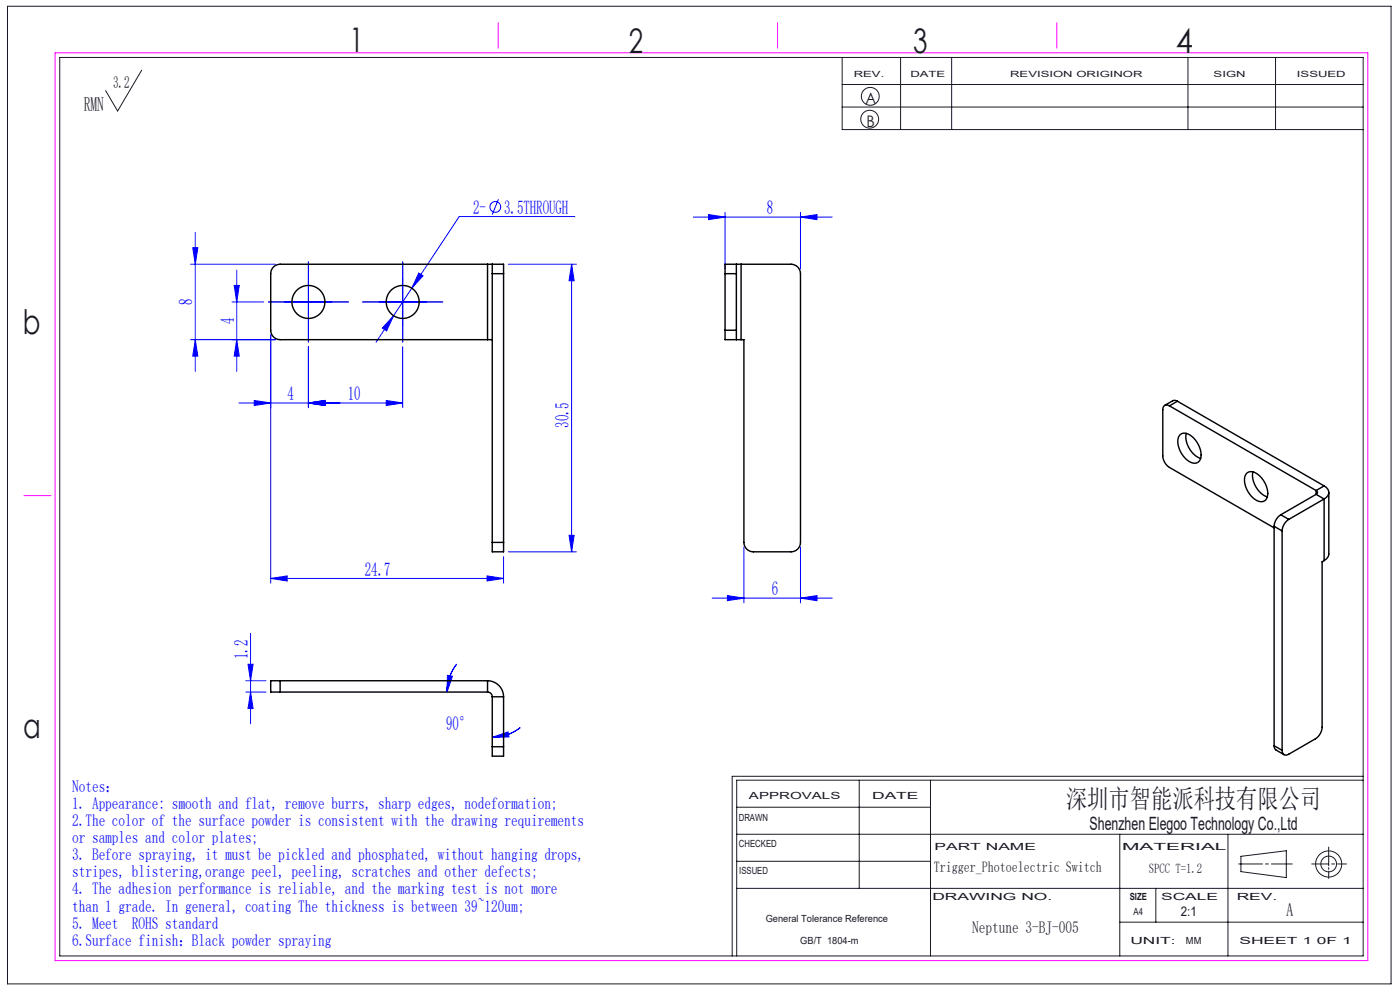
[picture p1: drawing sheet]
<svg xmlns="http://www.w3.org/2000/svg" width="297mm" height="210mm" viewBox="0 0 297 210" stroke-linecap="round" stroke-linejoin="round" font-family="sans-serif">
<g fill="none" stroke="#191924" stroke-width=".21">
<path d="M1.6 1.3h293.5v207.4h-293.5zM12.7 12.2h276.5v190.6h-276.5zM30.1 14.9l-5.1 8.6-2.6-4.3M178.7 12.2v15.3h110.5M178.7 17.9h110.5M191.1 12.2v15.3M201.9 12.2v15.3M252 12.2v15.3M270.6 12.2v15.3M178.7 22.7h110.5M156.3 177h132.9M156.3 171.2h41.1"/>
<path d="M182.3 165.5v22.9M197.4 165.5v37.3M237.6 177v25.8M260.5 177v25.8M281.9 179.7v4M289.2 165.5h-132.9v37.3M289.2 164.7h-133.9v38.1M156.3 188.4h132.9M156.3 182.7h41.1M237.6 195.6h51.6M245.2 188.4v7.2M262.8 183.3h5"/>
<path d="M263.3 181.6l9.6-1.1v5.7l-9.6-1.3zM268.5 183.3h.6M269.7 183.3h4.4M278.3 183.3h3.6M281.9 184v.4M281.9 184.8v1.5M282.5 183.3h.6M283.8 183.3h1.9"/>
<circle cx="184.5" cy="25.3" r="1.89"/>
<circle cx="184.6" cy="20.4" r="1.89"/>
<circle cx="281.9" cy="183.3" r="1.67"/>
<circle cx="281.9" cy="183.3" r="2.77"/>
</g>
<path d="M11.7 11.2h278.5v192.6h-278.5zM105.7 4.8v5.4M165 4.8v5.4M224.2 4.8v5.4M5.1 105.1h5.7" fill="none" stroke="#f0f" stroke-width=".21"/>
<g fill="none" stroke="#00f" stroke-width=".21">
<path d="M40.4 56.1h18M40.9 52.6h1.1l-.6 3.5zM41.4 49.3v29.5M50.2 57.3v21.5M65.4 59.1v10M85.4 59.1v10M88.8 57.9l.9 .6-2.3 2.6zM105.7 42.3l-1.3 3.2M107.8 56.1h14.5M121.3 56.1v61M121.3 56.1l.5 3.5h-1.1zM121.9 45.9h-24.5l-17.6 26.7"/>
<path d="M147.1 46.1h29.4M150.3 45.5l3.5 .6-3.5 .5zM153.8 45.1v12M169.8 46.1l3.5-.6v1.1zM169.8 45.1v12M40.4 72.1h18M41.4 72.1l.6 3.5h-1.1zM49.2 64.1h6.7M49.7 60.6h1.1l-.6 3.5zM50.2 72.1l.6 3.5h-1.1zM57.4 71.1v52.6M60.4 64.1h10"/>
<path d="M65.4 73.6v12.9M80.4 64.1h10M83.5 67l-1.5 3.2-.9-.6zM85.4 73.6v12.9M50.7 85.5h34.7M53.9 84.9l3.5 .6-3.5 .5zM65.4 85.5l3.5-.6v1.1zM81.9 84.9l3.5 .6-3.5 .5zM106.8 118.1v5.6M107.8 117.1h14.5M120.7 113.6h1.1l-.5 3.5zM157.8 116.1v11.8"/>
<path d="M169.8 116.1v11.8M53.2 134.4v19.1M57.4 122.7l3.5-.5v1zM57.4 122.7h49.4M103.3 122.2l3.5 .5-3.5 .5zM151.1 126.9h25.4M154.3 126.3l3.5 .6-3.5 .5zM169.8 126.9l3.5-.6v1.1zM52.2 146.8h4.2M52.2 144.4h4.2M52.6 140.9h1.1l-.5 3.5zM53.2 146.8l.5 3.5h-1.1z"/>
<path d="M94.9 143.3l1.1 .1-1.2 3.4zM96.9 140.9a9.6 9.6 0 0 0-2.1 5.9M104.4 156.4l3.4-1.1 .2 1zM110.4 154.3a9.6 9.6 0 0 1-6 2.1"/>
<circle cx="105.1" cy="43.9" r="1.14"/>
</g>
<path d="M65.4 59.1v-3.5M85.4 59.1v-3.5M60.4 64.1h-3.5M65.4 69.1v3.5M70.4 64.1h3.5M80.4 64.1h-3.5M85.4 69.1v3.5M90.4 64.1h3.5" fill="none" stroke="#00f" stroke-width=".21" stroke-dasharray="30.5 1.3 1.3 1.3"/>
<g fill="#00f">
<path d="M65.4 85.5l3.5-.6v1.1zM81.9 84.9l3.5 .6-3.5 .5zM53.9 84.9l3.5 .6-3.5 .5zM65.4 85.5l3.5-.6v1.1zM83.5 67l-2.4 2.6 .9 .6zM88.8 57.9l-1.4 3.2 2.3-2.6zM154.3 126.3l3.5 .6-3.5 .5zM169.8 126.9l3.5-.6v1.1zM150.3 45.5l3.5 .6-3.5 .5zM169.8 46.1l3.5-.6v1.1zM94.9 143.3l1.1 .1-1.2 3.4zM104.4 156.4l3.4-1.1 .2 1z"/>
<path d="M57.4 122.7l3.5-.5v1zM103.3 122.2l3.5 .5-3.5 .5z"/>
<path d="M120.7 113.6h1.1l-.5 3.5zM121.3 56.1l.5 3.5h-1.1zM53.2 146.8l.5 3.5h-1.1zM52.6 140.9h1.1l-.5 3.5z"/>
<path d="M40.9 52.6h1.1l-.6 3.5zM41.4 72.1l.6 3.5h-1.1zM49.7 60.6h1.1l-.6 3.5zM50.2 72.1l.6 3.5h-1.1z"/>
</g>
<g fill="none" stroke="#000" stroke-width=".3">
<path d="M103.4 56.1h1M103.4 56.1h-44a2 2 0 0 0-2 2v12a2 2 0 0 0 2 2h44M103.4 56.1v16M104.4 56.1h2.4v2M104.4 56.1v2M104.4 58.1h2.4M104.4 58.1v57M106.8 58.1v57M153.8 58.1h2.4M153.8 58.1v12M156.2 56.1v2M156.2 56.1h-2.4v2"/>
<path d="M156.2 56.1h1M156.2 58.1v12M157.2 56.1h10.6a2 2 0 0 1 2 2v57a2 2 0 0 1-2 2h-8a2 2 0 0 1-2-2v-43h-.6M157.2 56.1v16M103.4 72.1h1M153.8 70.1v2h2.4M153.8 70.1h2.4M156.2 70.1v2M156.2 72.1h1M248.1 86.1a.86 .86 0 0 0-1-.1 .86 .86 0 0 0-.4 .9v9.8a3.1 3.1 0 0 0 1.4 2.5l22.2 12.8M248.1 86.1l31.1 18M249.8 85.1l-.8-.2-1.9 1.1"/>
<path d="M249.8 85.1l-1.7 1M249.8 85.1l31.1 18M250.4 92.2a2.14 2.14 0 0 1 2.8 .7 4.7 4.7 0 0 1 1.4 4.7 1.6 1.6 0 0 1-2.5 .1 5 5 0 0 1-2.1-5zM251.7 91.9a5 5 0 0 0 3 5.3M104.4 115.1v2h2.4v-2M104.4 115.1h2.4M264.6 100.3a2.14 2.14 0 0 1 2.7 .7 4.7 4.7 0 0 1 1.4 4.8 1.6 1.6 0 0 1-2.5 .1 5 5 0 0 1-2-5.1zM265.8 100.1a5 5 0 0 0 3.1 5.3M270.3 111.6l1.7 1M270.3 111.6v46.6M271.7 109.2a3.1 3.1 0 0 0-1.4 2.4M271.7 109.2l1.7 1"/>
<path d="M272 112.6v46.6M273.4 110.2a3.1 3.1 0 0 0-1.4 2.4M279.2 104.1a.43 .43 0 0 1 .3 .4 .43 .43 0 0 1-.3 .4M279.2 104.9l1.7 .9M279.2 104.9l-7.5 4.3M279.2 104.1v.8M280.9 118.9l-.4 .3v35.1a3.1 3.1 0 0 1-1.4 2.4l-5.7 3.3a.86 .86 0 0 1-1 .1 .86 .86 0 0 1-.4-.9M280.9 103.1a1.47 1.47 0 0 1 1 1.4 1.47 1.47 0 0 1-1 1.3M280.9 105.8l-7.5 4.4M280.9 105.8v13.1M280.9 103.1l-1.7 1M281.9 104.5v13l-.4 .9-.6 .5"/>
<path d="M59.4 144.4h-2v2.4h2M59.4 146.8h44M59.4 144.4v2.4M59.4 144.4h44M103.4 146.8a1 1 0 0 1 1 1M103.4 144.4a3.4 3.4 0 0 1 3.4 3.4M103.4 144.4v2.4M104.4 158.4v2h2.4v-2M104.4 147.8v10.6M104.4 147.8h2.4M104.4 158.4h2.4M106.8 147.8v10.6"/>
<path d="M270.3 158.2l.2 .8 1.9 1.1M270.3 158.2l1.7 1"/>
<circle cx="65.4" cy="64.1" r="3.5"/>
<circle cx="85.4" cy="64.1" r="3.5"/>
</g>
<g font-size="7.2" fill="#191924">
<text x="74.1" y="11">1</text>
<text x="133.4" y="11.2">2</text>
<text x="193.7" y="11.3">3</text>
<text x="249.4" y="11.3">4</text>
<text x="4.8" y="70.9">b</text>
<text x="4.9" y="156.5">a</text>
</g>
<text font-size="5.6" fill="#191924" x="226.2" y="171.5">深圳市智能派科技有限公司</text>
<text font-size="4.2" fill="#191924" x="17.8" y="23.5">RMN</text>
<g font-size="4.1" fill="#00f">
<text x="100.4" y="45.4">2-</text>
<text x="107" y="45.4">3.5THROUGH</text>
<text x="162.7" y="45.5">8</text>
<text x="40.9" y="64.6" transform="rotate(-90 40.9 64.6)">8</text>
<text x="49.6" y="68.8" transform="rotate(-90 49.6 68.8)">4</text>
<text x="61" y="84.9">4</text>
<text x="73.8" y="84.9">10</text>
<text x="120.7" y="90.8" transform="rotate(-90 120.7 90.8)">30.5</text>
<text x="77.4" y="122.1">24.7</text>
<text x="163.7" y="126.3">6</text>
<text x="52.6" y="139.8" transform="rotate(-90 52.6 139.8)">1.2</text>
<text x="94.6" y="154.8">90°</text>
</g>
<g font-size="3.9" fill="#191924">
<text x="231.2" y="176">Shenzhen Elegoo Technology Co.,Ltd</text>
<text x="272.9" y="194.2">A</text>
</g>
<g font-size="3.5" fill="#191924">
<text x="24" y="18.7">3.2</text>
<text x="206.2" y="197.8">Neptune 3-BJ-005</text>
</g>
<g font-size="3.5" fill="#00f">
<text x="15.3" y="167.9">Notes：</text>
<text x="15.3" y="171.6">1. Appearance: smooth and flat, remove burrs, sharp edges, nodeformation;</text>
<text x="15.3" y="175.2">2.The color of the surface powder is consistent with the drawing requirements</text>
<text x="15.3" y="178.8">or samples and color plates;</text>
<text x="15.3" y="182.5">3. Before spraying, it must be pickled and phosphated, without hanging drops,</text>
<text x="15.3" y="186.1">stripes, blistering,orange peel, peeling, scratches and other defects;</text>
<text x="15.3" y="189.7">4. The adhesion performance is reliable, and the marking test is not more</text>
<text x="15.3" y="193.4">than 1 grade. In general, coating The thickness is between 39~120um;</text>
<text x="15.3" y="197">5. Meet</text>
<text x="28" y="197">ROHS standard</text>
<text x="15.3" y="200.6">6.Surface finish：Black powder spraying</text>
</g>
<g font-size="3.4" fill="#191924">
<text x="183.6" y="22">A</text>
<text x="183.8" y="27">B</text>
</g>
<text font-size="3.2" fill="#191924" x="198.1" y="184.9">Trigger_Photoelectric Switch</text>
<g font-size="2.8" fill="#191924">
<text x="243.7" y="185.2">SPCC T=1.2</text>
<text x="250.5" y="194.2">2:1</text>
</g>
<g font-size="2.1" fill="#191924">
<text x="158.9" y="169.5">APPROVALS</text>
<text x="185" y="169.5">DATE</text>
<text x="156.7" y="174.2">DRAWN</text>
<text x="156.7" y="179.7">CHECKED</text>
<text x="156.8" y="185.4">ISSUED</text>
<text x="198.2" y="180.4">PART NAME</text>
<text x="238" y="180.4">MATERIAL</text>
<text x="197.8" y="191">DRAWING NO.</text>
<text x="239.7" y="191">SIZE</text>
<text x="246.3" y="191">SCALE</text>
<text x="262.4" y="191">REV.</text>
<text x="162.4" y="195.6">General Tolerance Reference</text>
<text x="240.5" y="194.1">A4</text>
<text x="169.8" y="200.2">GB/T 1804-m</text>
<text x="239.8" y="200.2">UNIT:</text>
<text x="251.6" y="200.2">MM</text>
<text x="262.9" y="200.2">SHEET 1 0F 1</text>
</g>
<g font-size="1.8" fill="#191924">
<text x="181.1" y="16.3">REV.</text>
<text x="193.1" y="16.3">DATE</text>
<text x="214.3" y="16.3">REVISION ORIGINOR</text>
<text x="257.5" y="16.3">SIGN</text>
<text x="275.1" y="16.3">ISSUED</text>
</g>
</svg>
